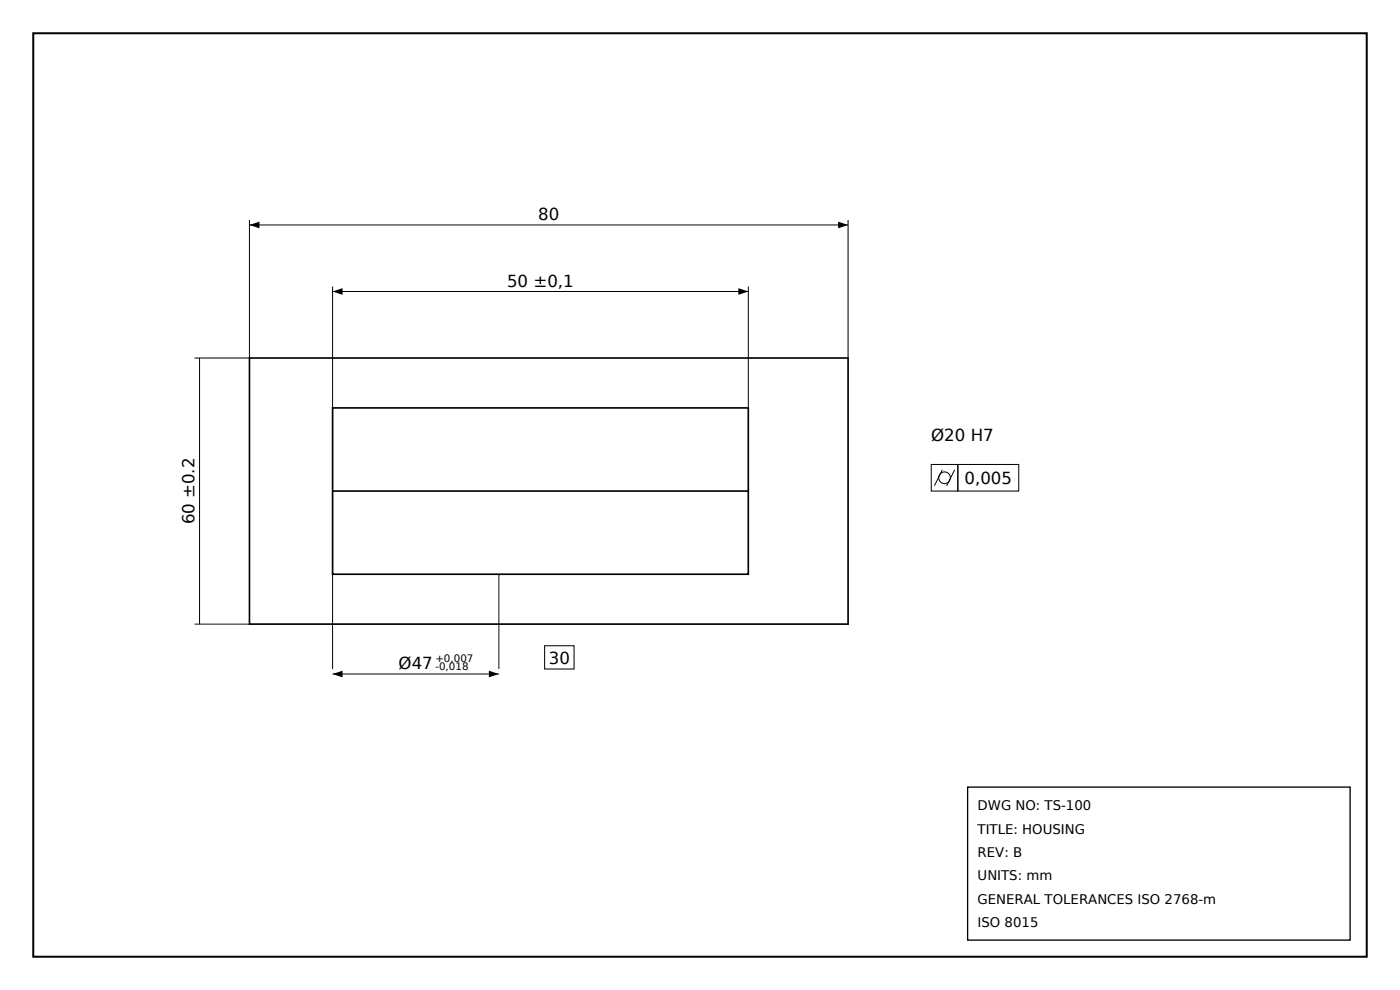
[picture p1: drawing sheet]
<svg xmlns="http://www.w3.org/2000/svg" width="297mm" height="210mm" viewBox="0 0 297 210" stroke-linecap="round" stroke-linejoin="round" font-family="sans-serif">
<path d="M7.1 7.1h282.8v195.8h-282.8z" fill="none" stroke="#000" stroke-width=".42"/>
<path d="M52.9 75.9h127v56.5h-127zM70.6 86.5h88.1v35.3h-88.1zM70.6 104.2h88.1" fill="none" stroke="#000" stroke-width=".35"/>
<g fill="none" stroke="#000" stroke-width=".21">
<path d="M52.9 46.7v29.2h-11.6M52.9 47.7h127M179.9 46.7v29.2M42.3 75.9v56.5M70.6 60.8v25.7M70.6 61.8h88.1M158.7 60.8v25.7M197.6 98.5h5.6v5.7h-5.6zM199.9 99.7l-1.7 3.3M202.5 99.7l-1.7 3.3M203.2 98.5h12.9v5.7h-12.9zM41.3 132.4h11.6"/>
<path d="M70.6 121.8v20.1M105.8 121.8v20.1M115.5 137h6.3v4.9h-6.3zM70.6 143h35.2"/>
<circle cx="200.4" cy="101.3" r="1.24"/>
</g>
<path d="M52.9 47.7l2.1-.7v1.4zM177.8 47l2.1 .7-2.1 .7zM70.6 61.8l2.1-.7v1.4zM156.6 61.1l2.1 .7-2.1 .7zM70.6 143l2.1-.7v1.4zM103.7 142.3l2.1 .7-2.1 .7z" fill="#000"/>
<path d="M205.3 167h81.1v32.4h-81.1z" fill="none" stroke="#000" stroke-width=".28"/>
<g font-size="3.5">
<text x="114.2" y="46.7">80</text>
<text x="107.6" y="60.8">50 ±0,1</text>
<text x="197.6" y="93.6">Ø20 H7</text>
<text x="204.6" y="102.8">0,005</text>
<text x="41.3" y="111.3" transform="rotate(-90 41.3 111.3)">60 ±0.2</text>
<text x="84.6" y="141.9">Ø47</text>
<text x="116.4" y="140.9">30</text>
</g>
<g font-size="2.8">
<text x="207.4" y="171.9">DWG NO: TS-100</text>
<text x="207.4" y="176.8">TITLE: HOUSING</text>
<text x="207.4" y="181.8">REV: B</text>
<text x="207.4" y="186.7">UNITS: mm</text>
<text x="207.4" y="191.7">GENERAL TOLERANCES ISO 2768-m</text>
<text x="207.4" y="196.6">ISO 8015</text>
</g>
<g font-size="2.2">
<text x="92.4" y="140.3">+0,007</text>
<text x="92.4" y="142.1">-0,018</text>
</g>
</svg>
